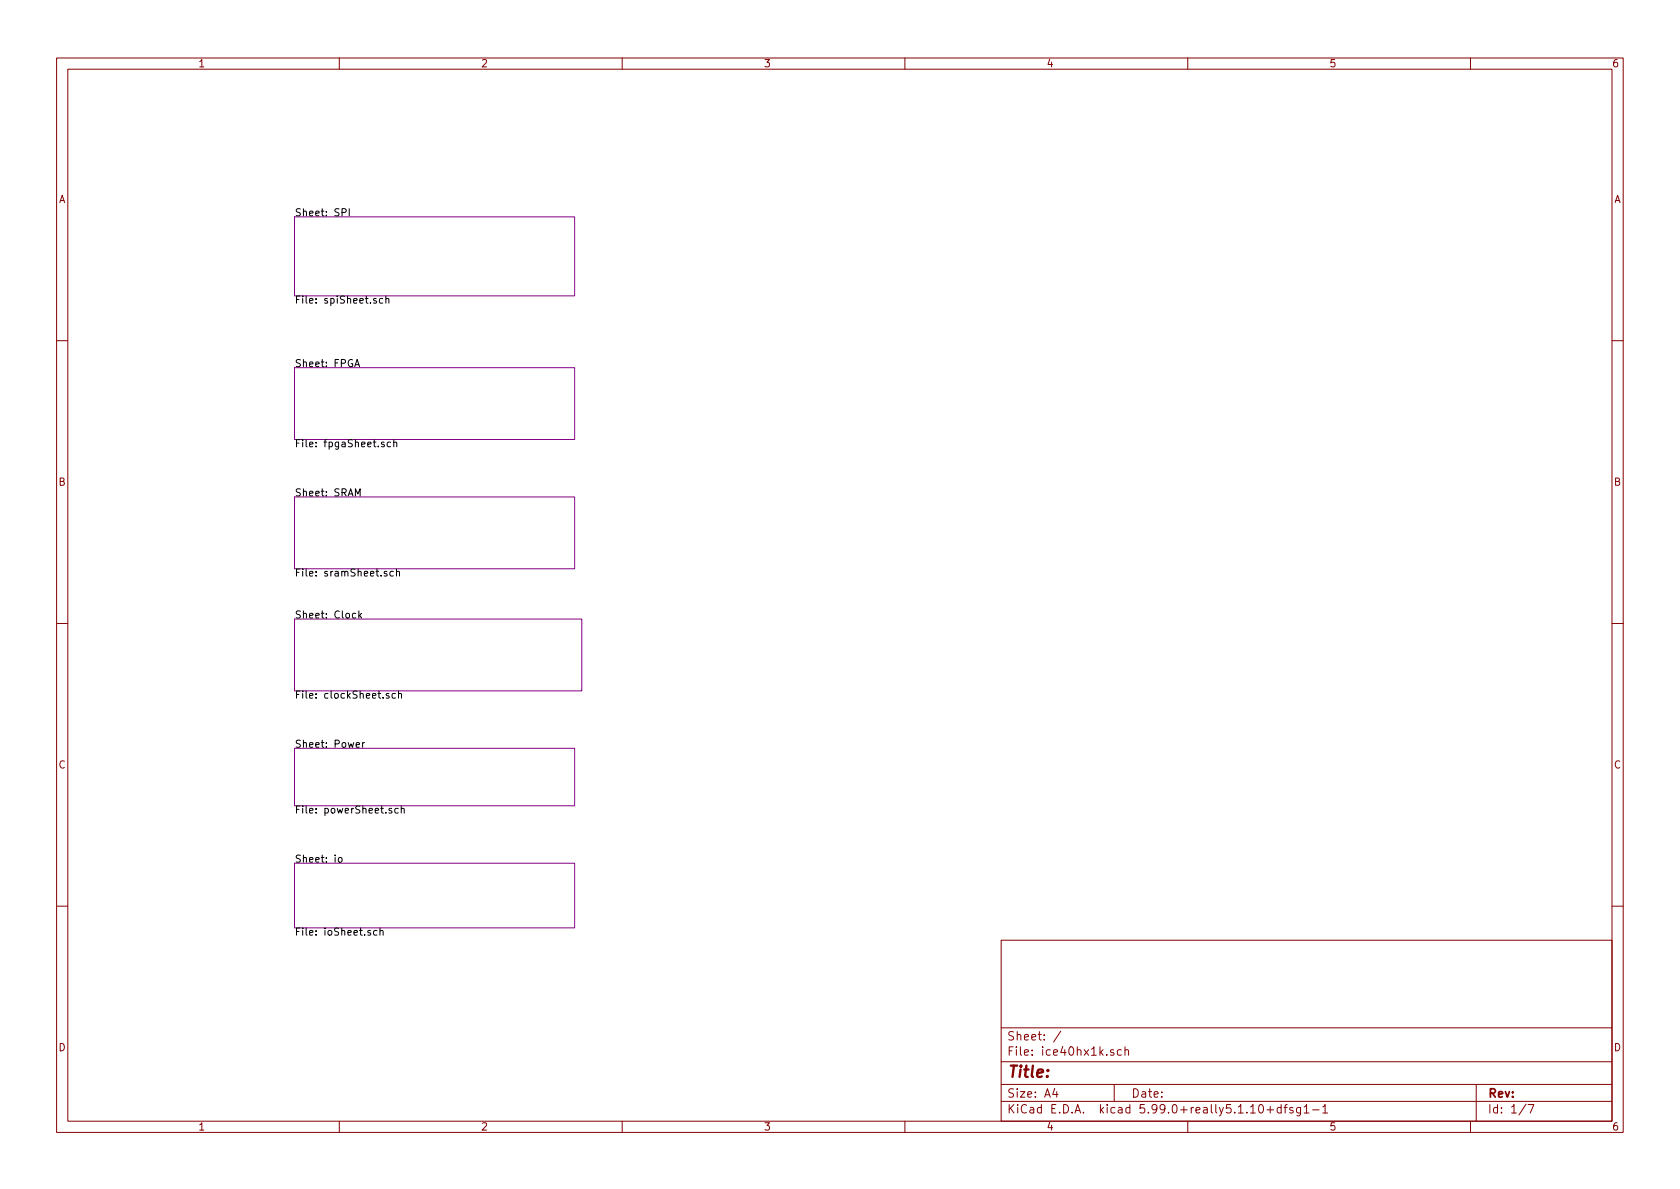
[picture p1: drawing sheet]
<svg xmlns="http://www.w3.org/2000/svg" width="297mm" height="210mm" viewBox="0 0 297 210" stroke-linecap="round" stroke-linejoin="round" font-family="sans-serif">
<g fill="none" stroke="#840000" stroke-width=".18">
<path d="M10 10.3h277v189.9h-277zM12 12.2h273v186.1h-273zM60 10.3v1.9M110 10.3v1.9M160 10.3v1.9M210 10.3v1.9M260 10.3v1.9M10 60.2h2M285 60.2h2M10 110.3h2M285 110.3h2M10 160.2h2"/>
<path d="M177 166.3h108v32h-108zM285 160.2h2M60 198.3v1.9M110 198.3v1.9M160 198.3v1.9M177 194.8h108M177 191.8h108M177 187.8h108M177 181.8h108M186.5 192.5l-.4 1h1M186.8 193v1M187.6 182.3l-1.3 2"/>
<path d="M196.9 185.7l-.4-.1-.2 .2 .1 .2 .5 .2v.3h-.6M197 191.8v3M198.3 185.7l-.5-.1-.2 .3v.6l.2 .1 .5-.1M198.9 185.7l.2-.1 .4 .1v.9M198.9 185.1v1.5M210 198.3v1.9M222.7 195.5l.2-.2a.8 .8 0 0 1 .5 .8 .8 .8 0 0 1-.5 .7l-.2-.1-.2-.4zM224 196.3h1.2M224.6 195.7v1.1M226.5 195.9l-.4-.1-.3 .3 .1 .6 .2 .1 .4-.1M226.5 195.3v1.5M227 195.8h.6"/>
<path d="M227.6 195.3l-.4 .2v1.3M228.6 195.9a.37 .37 0 0 0-.6 .1l.1 .3 .5 .1 .1 .1-.3 .3-.4-.1M229.9 195.8v1.2l-.2 .3h-.4M229.9 195.9l-.4-.1-.3 .3 .1 .6 .2 .1 .4-.1M230.6 195.8l.4-.5v1.5M230.6 196.8h.8M232.1 196.3h1.1M233.9 195.8l.4-.5v1.5M233.9 196.8h.8M260 198.3v1.9M261 191.8v6.5M269.8 195.2l-1.2 2"/>
<path d="M270.2 195.3h1l-.6 1.5"/>
</g>
<path d="M52.1 38.3h49.5v14h-49.5zM52.1 65h49.5v12.7h-49.5zM52.1 87.9h49.5v12.7h-49.5zM52.1 109.5h50.8v12.7h-50.8zM52.1 132.3h49.5v10.2h-49.5zM52.1 152.6h49.5v11.5h-49.5z" fill="none" stroke="#840084" stroke-width=".18"/>
<g fill="none" stroke="#000" stroke-width=".18">
<path d="M60.5 37.6l.6-.1 .1-.2-.1-.3-.1-.1h-.5v1.3M61.7 36.9v1.3M66.5 52.8h-.3l-.2 .2 .1 .1 .4 .2v.3h-.5M67.7 52.8h-.4l-.2 .2 .1 .6h.5M68.2 52.9l.2-.1h.3l.1 .8M68.2 52.3v1.3M62.7 64.8l.4-1.2 .5 1.2M62.8 64.5h.6M67.9 78.2h-.3l-.2 .2 .1 .1 .4 .2v.3h-.5M69.1 78.2h-.4l-.2 .2 .1 .6h.5M69.6 78.3l.2-.1h.3l.1 .8M69.6 77.7v1.3"/>
<path d="M62.8 87.7v-1.3l.5 .9 .4-.9v1.3M62.9 108.5h-.4l-.2 .2 .1 .5h.5M63.4 108v1.3M63.6 108.8l.3 .5M63.9 108.5l-.5 .4M68.4 101.1l-.3-.1-.2 .2 .1 .2 .4 .1v.3h-.5M69.5 101.1l-.3-.1-.3 .3 .2 .5h.4M70.1 101.2l.2-.2 .3 .1v.8M70.1 100.6v1.3M63 131.7l.6-.1-.1-.2-.4-.1-.1 .2v.6h.5M64.1 131.3v.9M64.5 131.3l-.4 .2"/>
<path d="M68.8 122.7l-.3-.1-.2 .2 .1 .2 .4 .1v.3h-.5M69.9 122.7l-.4-.1-.2 .3 .1 .5h.5M70.5 122.8l.1-.2 .3 .1 .1 .8M70.5 122.2v1.3M59.9 151.8l.1-.2 .4 .2 .1 .4-.1 .2-.4 .1-.1-.2zM69.2 143l-.3-.1-.1 .2v.2l.4 .1v.3h-.4M70.4 143l-.4-.1-.2 .3 .1 .5h.5M70.9 143.1l.2-.2 .3 .1 .1 .8M70.9 142.5v1.3M66.6 164.6l-.3-.1-.3 .3 .2 .5h.4M67.2 164.7l.2-.2 .3 .1v.8M67.2 164.1v1.3"/>
</g>
<text font-size="2.8" fill="#840000" x="178" y="190.5">Title:</text>
<g font-size="2.1" fill="#840000">
<text x="178" y="184">Sheet: /</text>
<text x="178" y="186.7">File: ice40hx1k.sch</text>
<text x="178" y="196.9">KiCad E.D.A. kicad 5.99.0+really5.1.10+dfsg1-1</text>
<text x="178" y="194.1">Size: A4</text>
<text x="200" y="194.1">Date:</text>
<text x="263" y="194.1">Rev:</text>
<text x="263" y="196.9">Id: 1/7</text>
</g>
<g font-size="1.8" fill="#840000">
<text x="35" y="11.9">1</text>
<text x="85" y="11.9">2</text>
<text x="135" y="11.9">3</text>
<text x="185" y="11.9">4</text>
<text x="235" y="11.9">5</text>
<text x="285" y="11.9">6</text>
<text x="10.4" y="35.9">A</text>
<text x="285.4" y="35.9">A</text>
<text x="10.4" y="85.9">B</text>
<text x="285.4" y="85.9">B</text>
<text x="10.4" y="135.9">C</text>
<text x="285.4" y="135.9">C</text>
<text x="10.4" y="185.9">D</text>
<text x="285.4" y="185.9">D</text>
<text x="35" y="199.9">1</text>
<text x="85" y="199.9">2</text>
<text x="135" y="199.9">3</text>
<text x="185" y="199.9">4</text>
<text x="235" y="199.9">5</text>
<text x="285" y="199.9">6</text>
</g>
<g font-size="1.8">
<text x="52.1" y="38.2">Sheet: SPI</text>
<text x="52.1" y="53.7">File: spiSheet.sch</text>
<text x="52.1" y="64.9">Sheet: FPGA</text>
<text x="52.1" y="79.1">File: fpgaSheet.sch</text>
<text x="52.1" y="87.8">Sheet: SRAM</text>
<text x="52.1" y="101.9">File: sramSheet.sch</text>
<text x="52.1" y="109.4">Sheet: Clock</text>
<text x="52.1" y="123.5">File: clockSheet.sch</text>
<text x="52.1" y="132.2">Sheet: Power</text>
<text x="52.1" y="143.9">File: powerSheet.sch</text>
<text x="52.1" y="152.5">Sheet: io</text>
<text x="52.1" y="165.4">File: ioSheet.sch</text>
</g>
</svg>
